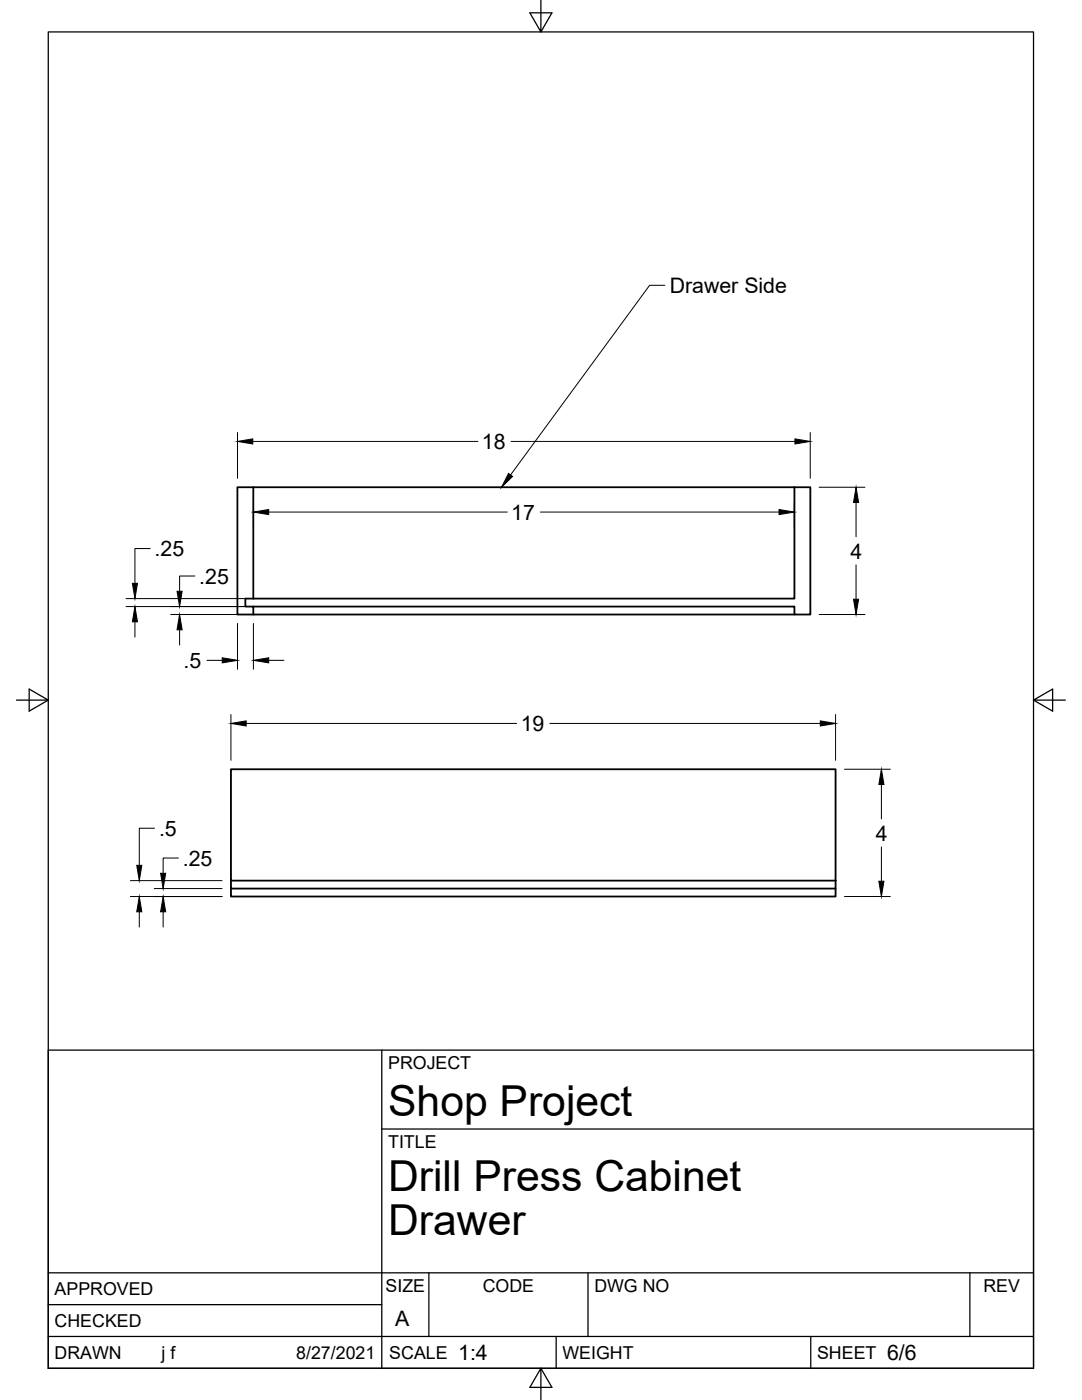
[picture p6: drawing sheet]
<svg xmlns="http://www.w3.org/2000/svg" width="216mm" height="279mm" viewBox="0 0 216 279" stroke-linecap="round" stroke-linejoin="round" font-family="sans-serif">
<!-- layer: Visible -->
<path d="M50.5 97.2h-3.1v25.4h3.1M50.5 97.2h108M50.5 97.2v22.3M158.5 97.2v22.3h-108M158.5 97.2h3.2v25.4h-3.2v-1.5h-108M50.5 119.5h-1.5v1.6h1.5v1.5M50.5 122.6h108M46.1 153.5h120.6v22.2h-120.6zM46.1 177.3v1.6h120.6v-1.6M46.1 175.7v1.6h120.6v-1.6" fill="none" stroke="#000" stroke-width=".36"/>
<!-- layer: Border -->
<path d="M9.6 6.4h196.6v266.7h-196.6zM107.9 0v6.4l-2.2-3.8h4.4l-2.2 3.8M3.3 139.7h6.3l-3.8-2.2v4.4l3.8-2.2M206.2 139.7l3.8 2.2v-4.4l-3.8 2.2h6.4M107.9 273.1l2.2 3.8h-4.4l2.2-3.8v6.3" fill="none" stroke="#000" stroke-width=".25"/>
<!-- layer: Titleblock -->
<path d="M9.6 209.6h196.6v63.5h-196.6zM76.2 209.6v63.5M76.2 225.3h130M9.6 254h196.6M85.6 254v12.7M117.3 254v12.7M193.5 254v12.7M9.6 266.7h196.6M9.6 260.4h66.6M111 266.7v6.4M161.8 266.7v6.4" fill="none" stroke="#000" stroke-width=".25"/>
<!-- layer: Annotations -->
<path d="M101.5 94.5l.8 .6-2.2 2.1z" fill="#000" stroke="#000" stroke-width=".2"/>
<path d="M132.7 56.9h-3.1l-27.7 37.9" fill="none" stroke="#000" stroke-width=".2"/>
<!-- layer: Dimensions -->
<g fill="none" stroke="#000" stroke-width=".2">
<path d="M47.4 86.3v9.2M50.4 88.1h45M102 88.1h56.6M161.7 86.3v9.2M163.4 97.2h9.2M25.1 119.5h23.7M30 109.5h-3.1v6.9M38.9 115h-3.1v3M50.6 100.4v4.9M53.6 102.2h47.6M107.8 102.2h47.6M158.5 100.4v4.9"/>
<path d="M170.8 100.3v6.8M170.8 112.7v6.9M25.1 121.1h23.7M26.9 124.1v3M34.1 122.6h14.7M35.8 125.7v3M41.3 131.8h3M47.4 124.4v9.2M50.6 124.4v9.2M53.6 131.8h3.1M163.4 122.6h9.2M46.1 142.6v9.1"/>
<path d="M49.1 144.4h54M109.7 144.4h54M166.7 142.6v9.1M168.5 153.5h9.2M175.9 156.6v6.8M26 178.9h18.3M26 175.7h18.3M30.8 177.3h13.5M30.8 165.3h-3v7.4M35.6 171.2h-3v3.1M168.5 178.9h9.2M175.9 169v6.9"/>
<path d="M27.8 182v3M32.6 182v3"/>
</g>
<g fill="#000" stroke="#000" stroke-width=".2">
<path d="M47.4 88.1l3-.5v1zM158.6 87.6l3.1 .5-3.1 .5zM26.4 116.4h1l-.5 3.1zM35.3 118h1l-.5 3.1zM50.6 102.2l3-.5v1zM155.4 101.7l3.1 .5-3.1 .5zM170.3 119.6h1l-.5 3zM170.8 97.2l.5 3.1h-1zM26.9 121.1l.5 3h-1zM35.8 122.6l.5 3.1h-1zM44.3 131.3l3.1 .5-3.1 .5zM50.6 131.8l3-.5v1z"/>
<path d="M46.1 144.4l3-.5v1zM163.7 143.9l3 .5-3 .5zM175.9 153.5l.5 3.1h-1zM27.3 172.7h1l-.5 3zM32 174.3h1.1l-.5 3zM175.4 175.9h1l-.5 3zM27.8 178.9l.5 3.1h-1zM32.6 178.9l.5 3.1h-1.1z"/>
</g>
<g font-size="8.5">
<text x="77.4" y="222.8">Shop Project</text>
<text x="77.4" y="237.8">Drill Press Cabinet</text>
<text x="77.4" y="246.4">Drawer</text>
</g>
<g font-size="4.3">
<text x="133.6" y="58.5">Drawer Side</text>
<text x="96.2" y="89.6">18</text>
<text x="102" y="103.7">17</text>
<text x="30.8" y="111">.25</text>
<text x="169.7" y="111.5">4</text>
<text x="39.8" y="116.5">.25</text>
<text x="36.6" y="133.3">.5</text>
<text x="103.9" y="145.9">19</text>
<text x="31.7" y="166.8">.5</text>
<text x="174.8" y="167.7">4</text>
<text x="36.5" y="172.7">.25</text>
<text x="78.9" y="264.5">A</text>
<text x="91.4" y="271.4">1:4</text>
<text x="177" y="271.4">6/6</text>
</g>
<g font-size="3.5">
<text x="77.4" y="213.4">PROJECT</text>
<text x="77.4" y="229.1">TITLE</text>
<text x="76.9" y="257.8">SIZE</text>
<text x="96.3" y="257.8">CODE</text>
<text x="118.6" y="257.8">DWG NO</text>
<text x="196.2" y="257.8">REV</text>
<text x="10.9" y="258.5">APPROVED</text>
<text x="10.9" y="264.8">CHECKED</text>
<text x="10.9" y="271.2">DRAWN</text>
<text x="32.2" y="271.2">j f</text>
<text x="59.1" y="271.2">8/27/2021</text>
<text x="77.7" y="271.2">SCALE</text>
<text x="112.2" y="271.2">WEIGHT</text>
<text x="163" y="271.2">SHEET</text>
</g>
</svg>
